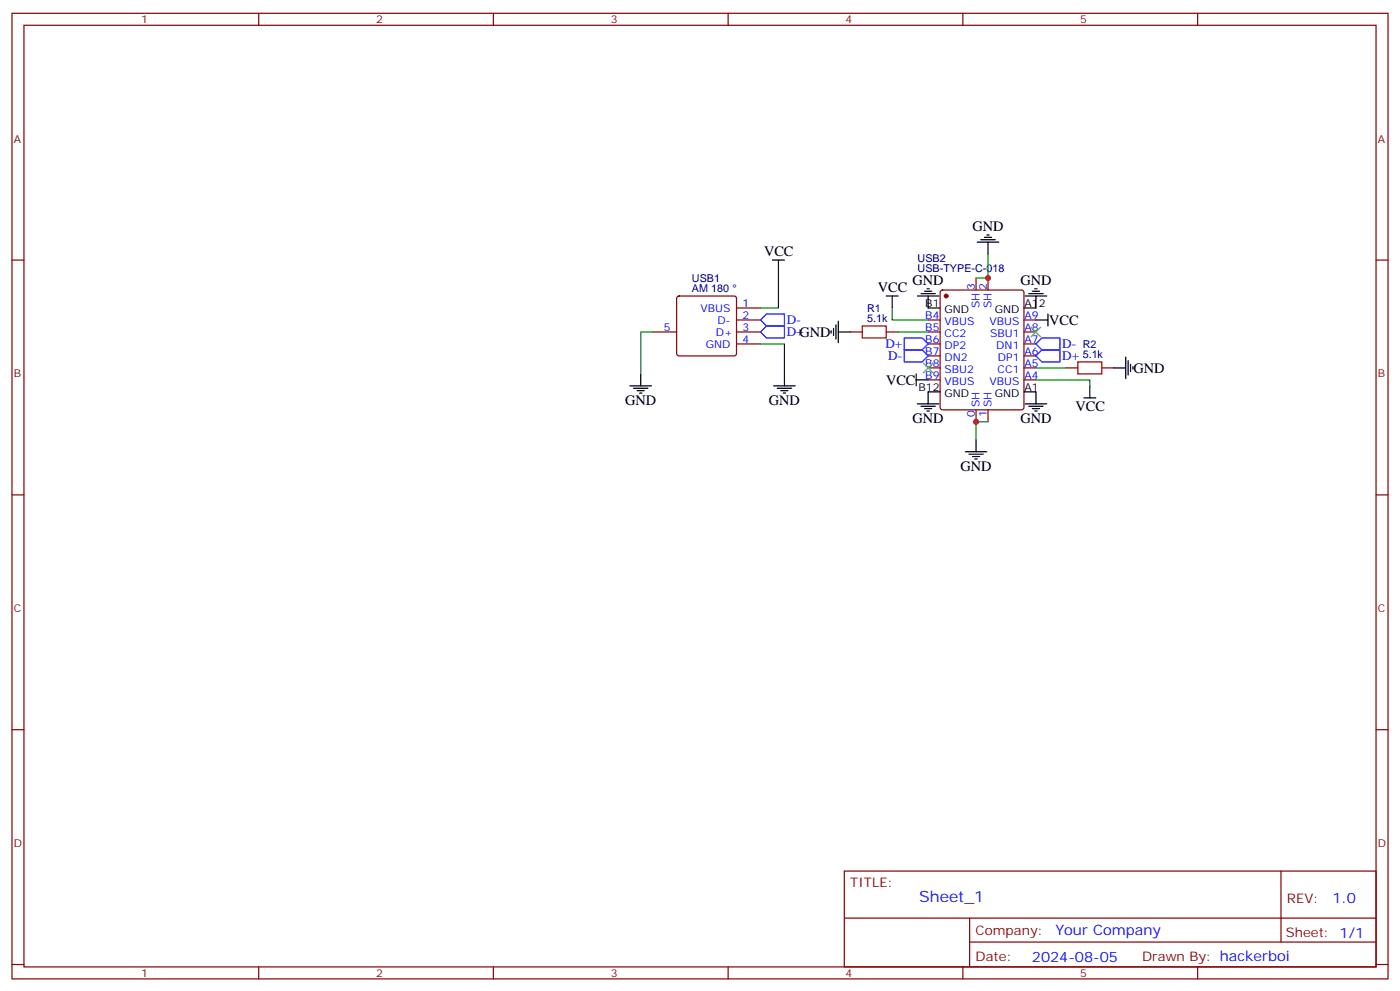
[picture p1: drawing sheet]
<svg xmlns="http://www.w3.org/2000/svg" width="412mm" height="292mm" viewBox="0 0 412 292" stroke-linecap="round" stroke-linejoin="round" font-family="sans-serif">
<g fill="none" stroke="#870000" stroke-width=".35">
<path d="M3.5 3.9h405.4v284.4h-405.4zM7.1 7.4h398.2v277.3h-398.2zM76.2 3.9v3.5M145.3 3.9v3.5M214.5 3.9v3.5M283.6 3.9v3.5M352.8 3.9v3.5M3.5 76.6h3.6M405.3 76.6h3.6M192.3 97.8h7M199.6 87.4l.4-.2h16.3l.5 .2 .2 .5v16.2l-.3 .5-.4 .2h-16.3l-.5-.2-.2-.5v-16.2zM217 97.8h7"/>
<path d="M217 94.2h7M217 90.7h7M250.5 97.8h3.5M261.1 97.8h3.5M273.4 97.8h3.5M273.4 94.2h3.5M277.2 85.6l.4-.2h23.3l.5 .2 .2 .5v33.9l-.2 .5-.5 .2h-23.3l-.5-.2-.2-.5v-33.9zM287.5 81.9v3.5M291 81.9v3.5M301.6 97.8h3.6M301.6 94.2h3.6M217 101.3h7"/>
<path d="M273.4 101.3h3.5M273.4 104.8h3.5M273.4 108.3h3.5M273.4 111.9h3.5M301.6 101.3h3.6M301.6 104.8h3.6M301.6 108.3h3.6M301.6 111.9h3.6M314 108.3h3.5M324.6 108.3h3.5M287.5 120.7v3.5M291 120.7v3.5"/>
<path d="M3.5 145.7h3.6M405.3 145.7h3.6M3.5 214.9h3.6M405.3 214.9h3.6M248.7 256.5h156.6v28.2h-156.6zM377.3 256.5v20.9M248.7 270.4h156.5M285.6 277.4h119.6M285.6 270.4v14.1M3.5 284h3.6M76.2 284.7v3.6M145.3 284.7v3.6"/>
<path d="M214.5 284.7v3.6M283.6 284.7v3.6M352.8 284.7v3.6M405.3 284h3.6"/>
</g>
<circle cx="278.7" cy="87.2" r=".53" fill="#870000" stroke="#870000" stroke-width=".35"/>
<g fill="none" stroke="#000" stroke-width=".35">
<path d="M227.5 76.6h3.6M229.3 76.6v3.5M287.9 71.3h6.3M288.9 70.6h4.3M290 69.9h2.1M290.7 69.2h.7M291 71.3v3.5M244.8 97.4v.7M245.5 96.7v2.1M246.2 95.6v4.3M246.9 97.8h3.6M246.9 94.6v6.3"/>
<path d="M261.1 87.2h3.5M262.8 87.2v3.5M270.2 87.2h6.4M271.3 86.5h4.2M272.3 85.8h2.2M273 85.1h.8M273.4 87.2v3.5h3.5M302 87.2h6.3M303 86.5h4.3M304.1 85.8h2.1M304.8 85.1h.7M305.2 87.2v3.5h-3.6"/>
<path d="M305.2 94.2h3.5M308.7 92.5v3.5M185.6 113.6h6.3M186.6 114.3h4.3M187.7 115h2.1M188.4 115.7h.7M188.7 110.1v3.5M227.9 113.6h6.3M229 114.3h4.2M230 115h2.1M230.7 115.7h.7M231.1 110.1v3.5"/>
<path d="M269.9 111.9h3.5M269.9 110.1v3.5M270.2 118.9h6.4M271.3 119.6h4.2M276.9 115.4h-3.5v3.5M301.6 115.4h3.6v3.5M302 118.9h6.3M303 119.6h4.3M319.3 117.2h3.5M321 113.6v3.6M328.1 108.3h3.5M331.6 105.2v6.3"/>
<path d="M332.3 106.2v4.3M333 107.3v2.1M333.7 108v.7M272.3 120.3h2.2M273 121h.8M284.3 133h6.4M285.4 133.7h4.2M286.5 134.4h2.1M287.2 135.1h.7M287.5 129.5v3.5M304.1 120.3h2.1M304.8 121h.7"/>
</g>
<path d="M254 96h7.1v3.5h-7.1zM317.5 106.6h7.1v3.5h-7.1z" fill="none" stroke="#a10000" stroke-width=".35"/>
<path d="M291 74.8v7.1h-3.5M192.3 97.8h-3.6v12.3M229.3 80.1v10.6h-5.3M262.8 90.7v3.5h10.6M264.6 97.8h8.8M224 101.3h7.1v8.8M305.2 111.9h15.8v1.7M305.2 108.3h8.8M291 124.2h-3.5v5.3" fill="none" stroke="#008700" stroke-width=".35"/>
<path d="M224 94.2l1.8-1.7h5.3v3.5h-5.3zM224 97.8l1.8-1.8h5.3v3.5h-5.3zM266.3 99.5h5.3l1.8 1.8-1.8 1.7h-5.3zM306.9 99.5h5.3v3.5h-5.3l-1.7-1.7zM266.3 103h5.3l1.8 1.8-1.8 1.8h-5.3zM305.2 104.8l1.7-1.8h5.3v3.6h-5.3z" fill="none" stroke="#00f" stroke-width=".35"/>
<path d="M303.7 96.3l2.9 2.9M306.6 96.3l-2.9 2.9M272 106.9l2.8 2.8M274.8 106.9l-2.8 2.8" fill="none" stroke="#3c3" stroke-width=".35"/>
<g fill="#c00">
<circle cx="287.5" cy="124.2" r=".88"/>
<circle cx="291" cy="81.9" r=".88"/>
</g>
<text font-size="4.6" fill="#00f" x="270.8" y="265.5">Sheet_1</text>
<g font-size="4.2">
<text x="286.5" y="68">GND</text>
<text x="225.1" y="75.4">VCC</text>
<text x="268.8" y="83.9">GND</text>
<text x="300.6" y="83.9">GND</text>
<text x="258.6" y="86">VCC</text>
<text x="309.1" y="95.6">VCC</text>
<text x="261" y="113.3">VCC</text>
<text x="333.9" y="109.7">GND</text>
<text x="184.1" y="119.3">GND</text>
<text x="226.5" y="119.3">GND</text>
<text x="268.8" y="124.6">GND</text>
<text x="300.6" y="124.6">GND</text>
<text x="316.8" y="121.2">VCC</text>
<text x="282.9" y="138.7">GND</text>
</g>
<g font-size="4.2" fill="#00f">
<text x="392.5" y="265.8">1.0</text>
<text x="310.9" y="275.3">Your Company</text>
<text x="304" y="283.1">2024-08-05</text>
</g>
<g font-size="3.9" fill="#00f">
<text x="231.8" y="95.5">D-</text>
<text x="231.7" y="99">D+GND</text>
<text x="260.8" y="102.5">D+</text>
<text x="261.7" y="106">D-</text>
<text x="312.9" y="106.1">D+</text>
<text x="312.9" y="102.6">D-</text>
</g>
<g font-size="3.9" fill="#800">
<text x="250.5" y="261.1">TITLE:</text>
<text x="379.1" y="265.8">REV:</text>
<text x="287.4" y="275.3">Company:</text>
<text x="378.7" y="275.9">Sheet: 1/1</text>
<text x="287.4" y="283">Date:</text>
<text x="336.4" y="283.1">Draw</text>
<text x="346.6" y="283.1">n By: hackerboi</text>
</g>
<g font-size="3.2" fill="#800">
<text x="41.6" y="6.9">1</text>
<text x="110.8" y="6.9">2</text>
<text x="179.9" y="6.9">3</text>
<text x="249.1" y="6.9">4</text>
<text x="318.2" y="6.9">5</text>
<text x="4.1" y="42">A</text>
<text x="405.9" y="42">A</text>
<text x="4.1" y="111.2">B</text>
<text x="405.9" y="111.2">B</text>
<text x="4.1" y="180.3">C</text>
<text x="405.9" y="180.3">C</text>
<text x="4.1" y="249.4">D</text>
<text x="405.9" y="249.4">D</text>
<text x="41.6" y="287.7">1</text>
<text x="110.8" y="287.7">2</text>
<text x="179.9" y="287.7">3</text>
<text x="249.1" y="287.7">4</text>
<text x="318.2" y="287.7">5</text>
</g>
<g font-size="3.2" fill="#000080">
<text x="270.3" y="77.1">USB2</text>
<text x="203.8" y="83.1">USB1</text>
<text x="270.3" y="80.1">USB-TYPE-C-018</text>
<text x="203.8" y="86.1">AM 180</text>
<text x="255.4" y="94.9">5.1k</text>
<text x="255.4" y="91.9">R1</text>
<text x="318.9" y="105.5">5.1k</text>
<text x="318.9" y="102.4">R2</text>
</g>
<g font-size="3.2" fill="#00f">
<text x="287.2" y="85.4" transform="rotate(-90 287.2 85.4)">3</text>
<text x="290.7" y="85.4" transform="rotate(-90 290.7 85.4)">2</text>
<text x="206.4" y="91.8">VBUS</text>
<text x="211.3" y="95.3">D-</text>
<text x="218.7" y="93.9">2</text>
<text x="218.7" y="90.3">1</text>
<text x="272.6" y="93.9">B4</text>
<text x="278.2" y="95.6">VBUS</text>
<text x="288.6" y="90.7" transform="rotate(-90 288.6 90.7)">SH</text>
<text x="291.5" y="95.6">VBUS</text>
<text x="292.1" y="90.7" transform="rotate(-90 292.1 90.7)">SH</text>
<text x="301.8" y="93.9">A9</text>
<text x="195.5" y="97.4">5</text>
<text x="210.9" y="98.8">D+</text>
<text x="218.7" y="97.4">3</text>
<text x="218.7" y="100.9">4</text>
<text x="272.6" y="97.4">B5</text>
<text x="272.6" y="100.9">B6</text>
<text x="278.2" y="99.2">CC2</text>
<text x="291.6" y="99.2">SBU1</text>
<text x="301.8" y="100.9">A7</text>
<text x="301.8" y="97.4">A8</text>
<text x="207.9" y="102.3">GND</text>
<text x="272.6" y="104.5">B7</text>
<text x="272.6" y="108">B8</text>
<text x="278.2" y="102.7">DP2</text>
<text x="278.2" y="106.2">DN2</text>
<text x="293.5" y="102.7">DN1</text>
<text x="293.9" y="106.2">DP1</text>
<text x="301.8" y="108">A5</text>
<text x="301.8" y="104.5">A6</text>
<text x="272.6" y="111.5">B9</text>
<text x="278.2" y="109.7">SBU2</text>
<text x="278.2" y="113.3">VBUS</text>
<text x="291.5" y="113.3">VBUS</text>
<text x="293.9" y="109.7">CC1</text>
<text x="301.8" y="111.5">A4</text>
<text x="288.6" y="120" transform="rotate(-90 288.6 120)">SH</text>
<text x="292.1" y="120" transform="rotate(-90 292.1 120)">SH</text>
<text x="287.2" y="122.7" transform="rotate(-90 287.2 122.7)">0</text>
<text x="290.7" y="122.7" transform="rotate(-90 290.7 122.7)">1</text>
</g>
<g font-size="3.2">
<text x="272.6" y="90.3">B1</text>
<text x="278.2" y="92.1">GND</text>
<text x="293" y="92.1">GND</text>
<text x="301.8" y="90.3">A12</text>
<text x="270.5" y="115">B12</text>
<text x="278.2" y="116.8">GND</text>
<text x="293" y="116.8">GND</text>
<text x="301.8" y="115">A1</text>
</g>
</svg>
